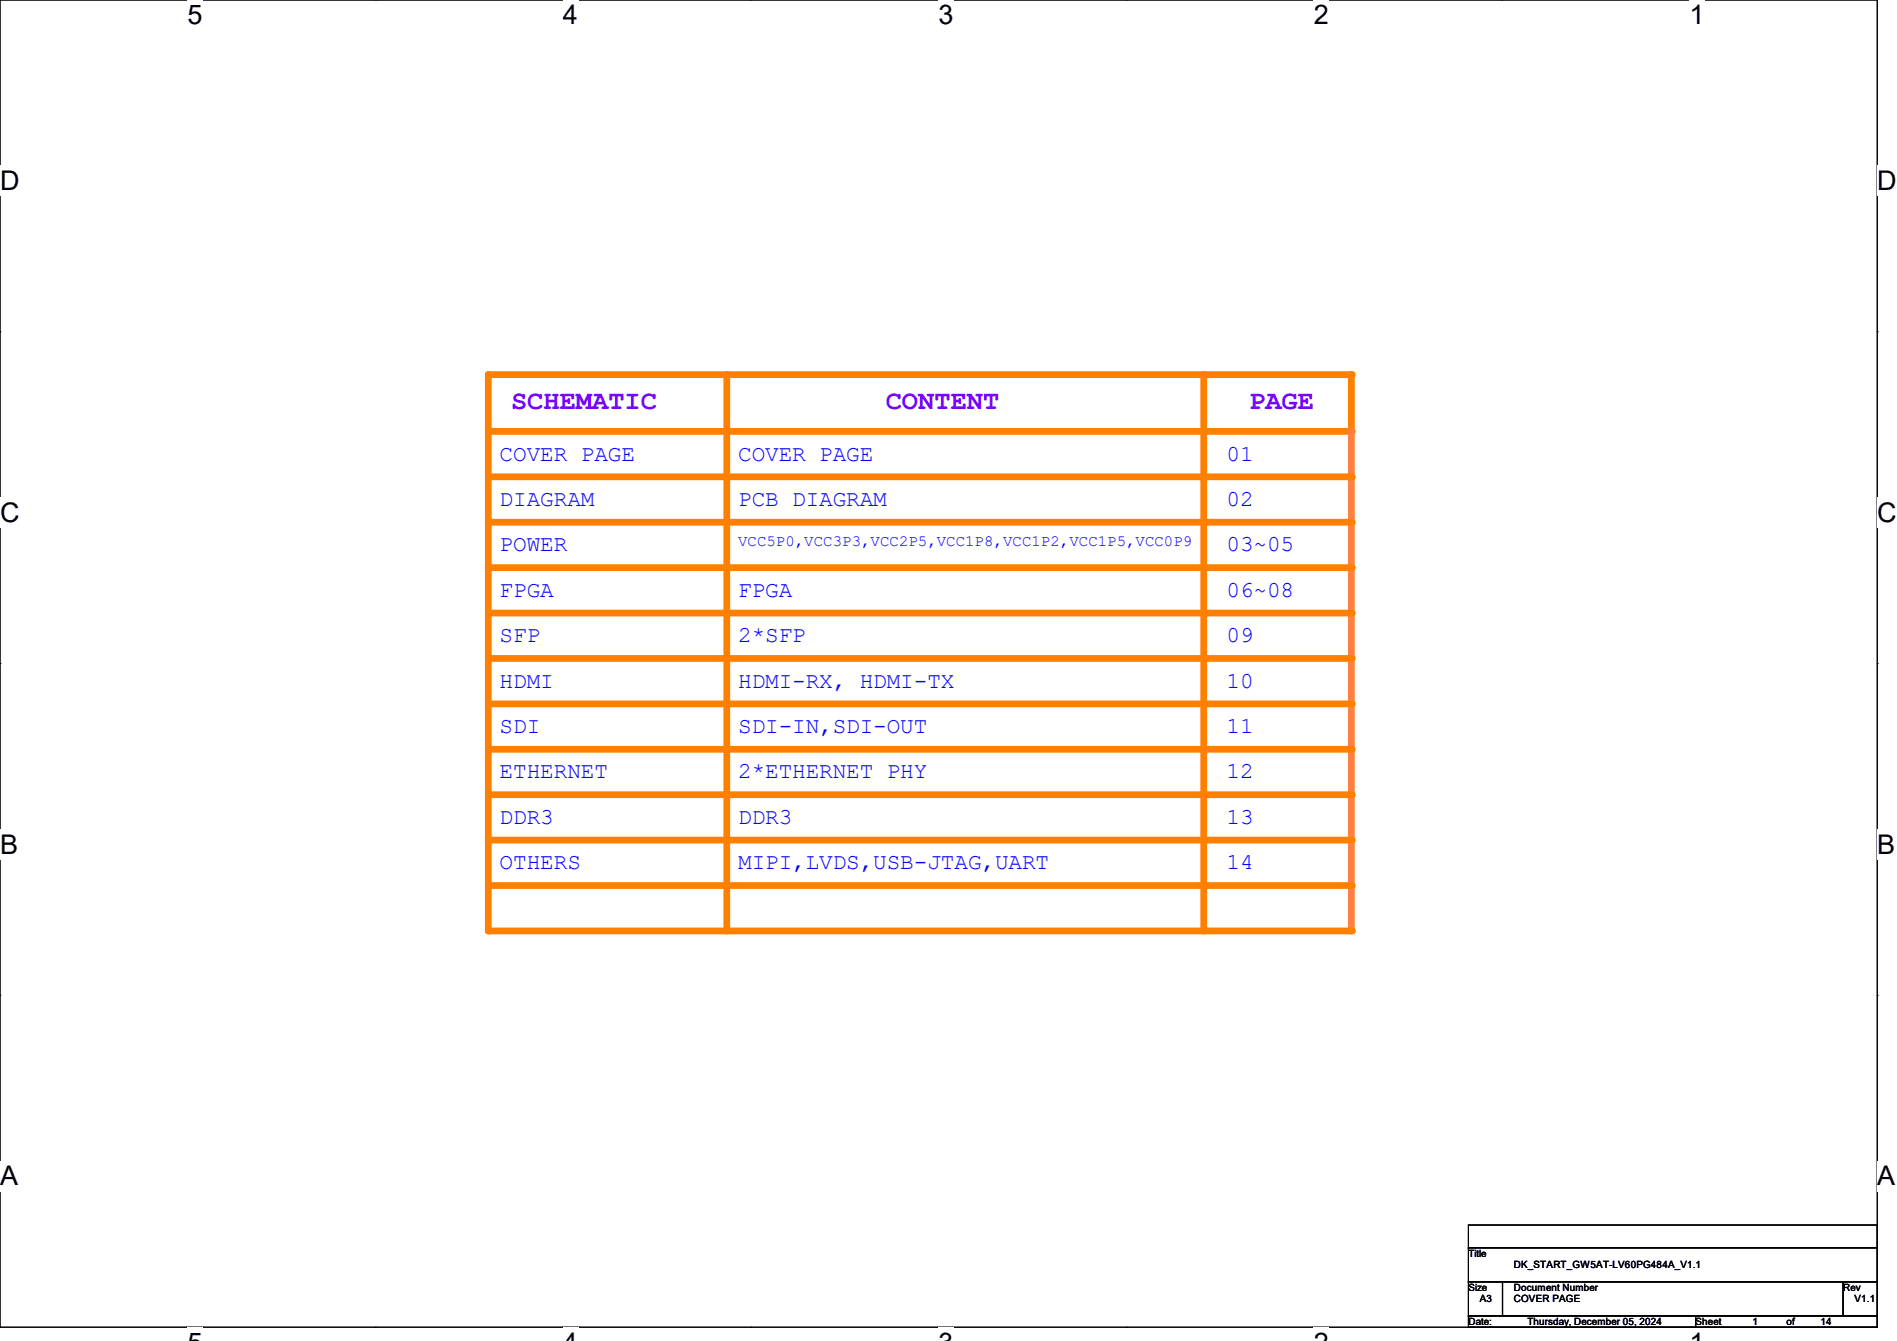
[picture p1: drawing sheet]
<svg xmlns="http://www.w3.org/2000/svg" width="297mm" height="210mm" viewBox="0 0 297 210" stroke-linecap="round" stroke-linejoin="round" font-family="sans-serif">
<path d="M0 0h293.9v207.9h-293.9z" fill="none" stroke="#000" stroke-width=".17"/>
<g fill="#fff">
<path d="M29.4 0h2.3v4.7h-2.3z"/>
<path d="M29.4 207.9h2.3v2.1h-2.3z"/>
</g>
<path d="M58.8 0h.1M58.8 207.9h.1" fill="none" stroke="#000" stroke-width=".17"/>
<g fill="#fff">
<path d="M88.1 0h2.4v4.7h-2.4z"/>
<path d="M88.1 207.9h2.4v2.1h-2.4z"/>
</g>
<path d="M117.6 0h.1M117.6 207.9h.1" fill="none" stroke="#000" stroke-width=".17"/>
<g fill="#fff">
<path d="M146.9 0h2.4v4.7h-2.4z"/>
<path d="M146.9 207.9h2.4v2.1h-2.4z"/>
</g>
<path d="M176.3 0h.1M176.3 207.9h.1" fill="none" stroke="#000" stroke-width=".17"/>
<g fill="#fff">
<path d="M205.7 0h2.4v4.7h-2.4z"/>
<path d="M205.7 207.9h2.4v2.1h-2.4z"/>
</g>
<path d="M235.1 0h.1M235.1 207.9h.1" fill="none" stroke="#000" stroke-width=".17"/>
<g fill="#fff">
<path d="M264.5 0h2.4v4.7h-2.4z"/>
<path d="M264.5 207.9h2.4v2.1h-2.4z"/>
<path d="M0 26h3v4.7h-3z"/>
<path d="M293.9 26h3.1v4.7h-3.1z"/>
<path d="M0 77.9h3v4.7h-3z"/>
<path d="M293.9 77.9h3.1v4.7h-3.1z"/>
</g>
<path d="M0 51.9h.1M293.9 51.9h.1" fill="none" stroke="#000" stroke-width=".17"/>
<g fill="#fff">
<path d="M0 129.9h2.8v4.7h-2.8z"/>
<path d="M293.9 129.9h2.9v4.7h-2.9z"/>
</g>
<path d="M0 103.9h.1M293.9 103.9h.1" fill="none" stroke="#000" stroke-width=".17"/>
<g fill="#fff">
<path d="M0 181.8h2.8v4.8h-2.8z"/>
<path d="M293.8 181.8h3v4.8h-3z"/>
</g>
<path d="M0 155.9h.1M293.9 155.9h.1" fill="none" stroke="#000" stroke-width=".17"/>
<path d="M76.5 58.7v8.9" fill="none" stroke="#ff8000" stroke-width="1.1"/>
<circle cx="76.5" cy="67.6" r=".53" fill="#ff8000"/>
<path d="M76.5 58.7h135.1" fill="none" stroke="#ff8000" stroke-width="1.1"/>
<circle cx="76.5" cy="58.7" r=".53" fill="#ff8000"/>
<path d="M113.8 58.7v8.9" fill="none" stroke="#ff8000" stroke-width="1.1"/>
<circle cx="113.8" cy="58.7" r=".53" fill="#ff8000"/>
<path d="M188.5 58.7v8.9" fill="none" stroke="#ff8000" stroke-width="1.1"/>
<circle cx="188.5" cy="58.7" r=".53" fill="#ff8000"/>
<path d="M211.6 58.7v8.9" fill="none" stroke="#ff8000" stroke-width="1.1"/>
<circle cx="211.6" cy="58.7" r=".53" fill="#ff8000"/>
<path d="M76.5 67.6h135.1" fill="none" stroke="#ff8000" stroke-width="1.1"/>
<circle cx="211.6" cy="67.6" r=".53" fill="#ff8000"/>
<path d="M76.5 67.6v78.2" fill="none" stroke="#ff8000" stroke-width="1.1"/>
<circle cx="76.5" cy="145.8" r=".53" fill="#ff8000"/>
<path d="M113.8 67.6v78.2" fill="none" stroke="#ff8000" stroke-width="1.1"/>
<circle cx="113.8" cy="145.8" r=".53" fill="#ff8000"/>
<path d="M188.5 67.6v78.2" fill="none" stroke="#ff8000" stroke-width="1.1"/>
<circle cx="188.5" cy="145.8" r=".53" fill="#ff8000"/>
<path d="M211.6 67.6v78.2" fill="none" stroke="#ff8040" stroke-width="1.1"/>
<circle cx="211.6" cy="145.8" r=".53" fill="#ff8040"/>
<path d="M76.5 81.8h135.1" fill="none" stroke="#ff8000" stroke-width="1.1"/>
<circle cx="211.6" cy="81.8" r=".53" fill="#ff8000"/>
<path d="M76.5 88.9h135.1" fill="none" stroke="#ff8000" stroke-width="1.1"/>
<circle cx="211.6" cy="88.9" r=".53" fill="#ff8000"/>
<path d="M76.5 96h135.1" fill="none" stroke="#ff8000" stroke-width="1.1"/>
<circle cx="211.6" cy="96" r=".53" fill="#ff8000"/>
<path d="M76.5 103.1h135.1" fill="none" stroke="#ff8000" stroke-width="1.1"/>
<circle cx="211.6" cy="103.1" r=".53" fill="#ff8000"/>
<path d="M76.5 110.2h135.1" fill="none" stroke="#ff8000" stroke-width="1.1"/>
<circle cx="211.6" cy="110.2" r=".53" fill="#ff8000"/>
<path d="M76.5 117.3h135.1" fill="none" stroke="#ff8000" stroke-width="1.1"/>
<circle cx="211.6" cy="117.3" r=".53" fill="#ff8000"/>
<path d="M76.5 124.5h135.1" fill="none" stroke="#ff8000" stroke-width="1.1"/>
<circle cx="211.6" cy="124.5" r=".53" fill="#ff8000"/>
<path d="M76.5 131.6h135.1" fill="none" stroke="#ff8000" stroke-width="1.1"/>
<circle cx="211.6" cy="131.6" r=".53" fill="#ff8000"/>
<path d="M76.5 138.7h135.1" fill="none" stroke="#ff8000" stroke-width="1.1"/>
<circle cx="211.6" cy="138.7" r=".53" fill="#ff8000"/>
<path d="M76.5 74.7h135.1" fill="none" stroke="#ff8000" stroke-width="1.1"/>
<circle cx="211.6" cy="74.7" r=".53" fill="#ff8000"/>
<path d="M76.5 145.8h135.1" fill="none" stroke="#ff8000" stroke-width="1.1"/>
<circle cx="211.6" cy="145.8" r=".53" fill="#ff8000"/>
<path d="M229.9 191.9h64v3.5h-64zM229.9 195.4h64v5.3h-64zM229.9 200.7h5.3v5.4h-5.3zM229.9 206.1h35.6v1.8h-35.6zM235.2 200.7h53.4v5.4h-53.4zM265.5 206.1h28.4v1.8h-28.4zM288.6 200.7h5.3v5.4h-5.3z" fill="none" stroke="#000" stroke-width=".17"/>
<g font-size="4.2">
<text x="29.4" y="3.8">5</text>
<text x="88.1" y="3.8">4</text>
<text x="146.9" y="3.8">3</text>
<text x="205.7" y="3.8">2</text>
<text x="264.5" y="3.8">1</text>
<text x="0" y="29.8">D</text>
<text x="293.9" y="29.8">D</text>
<text x="0" y="81.7">C</text>
<text x="293.9" y="81.7">C</text>
<text x="0" y="133.7">B</text>
<text x="293.9" y="133.7">B</text>
<text x="0" y="185.6">A</text>
<text x="293.9" y="185.6">A</text>
</g>
<g font-size="4.2" fill="#8000ff">
<text x="80" y="64">SCHEMATIC</text>
<text x="138.7" y="64">CONTENT</text>
<text x="195.6" y="64">PAGE</text>
</g>
<g font-size="3.6" fill="#00f">
<text x="78.2" y="72.1">COVER PAGE</text>
<text x="115.6" y="72.1">COVER PAGE</text>
<text x="192" y="72.1">01</text>
<text x="78.2" y="79.2">DIAGRAM</text>
<text x="115.6" y="79.2">PCB DIAGRAM</text>
<text x="192" y="79.2">02</text>
<text x="78.2" y="86.4">POWER</text>
<text x="192" y="86.4">03~05</text>
<text x="78.2" y="93.5">FPGA</text>
<text x="115.6" y="93.5">FPGA</text>
<text x="192" y="93.5">06~08</text>
<text x="78.2" y="100.6">SFP</text>
<text x="115.6" y="100.6">2*SFP</text>
<text x="192" y="100.6">09</text>
<text x="78.2" y="107.7">HDMI</text>
<text x="115.6" y="107.7">HDMI-RX, HDMI-TX</text>
<text x="192" y="107.7">10</text>
<text x="78.2" y="114.8">SDI</text>
<text x="115.6" y="114.8">SDI-IN,SDI-OUT</text>
<text x="192" y="114.8">11</text>
<text x="78.2" y="121.9">ETHERNET</text>
<text x="115.6" y="121.9">2*ETHERNET PHY</text>
<text x="192" y="121.9">12</text>
<text x="78.2" y="129">DDR3</text>
<text x="115.6" y="129">DDR3</text>
<text x="192" y="129">13</text>
<text x="78.2" y="136.1">OTHERS</text>
<text x="115.6" y="136.1">MIPI,LVDS,USB-JTAG,UART</text>
<text x="192" y="136.1">14</text>
</g>
<text font-size="2.5" fill="#00f" x="115.6" y="85.5">VCC5P0,VCC3P3,VCC2P5,VCC1P8,VCC1P2,VCC1P5,VCC0P9</text>
<g font-size="1.6">
<text x="229.9" y="196.8">Title</text>
<text x="229.9" y="202.2">Size</text>
<text x="231.7" y="204">A3</text>
<text x="237" y="202.2">Document Number</text>
<text x="237" y="204">COVER PAGE</text>
<text x="237" y="198.6">DK_START_GW5AT-LV60PG484A_V1.1</text>
<text x="288.6" y="202.2">Rev</text>
<text x="290.4" y="204">V1.1</text>
<text x="229.9" y="207.5">Date:</text>
<text x="239.1" y="207.5">Thursday, December 05, 2024</text>
<text x="265.5" y="207.5">Sheet</text>
<text x="274.4" y="207.5">1</text>
<text x="279.7" y="207.5">of</text>
<text x="285" y="207.5">14</text>
</g>
</svg>
